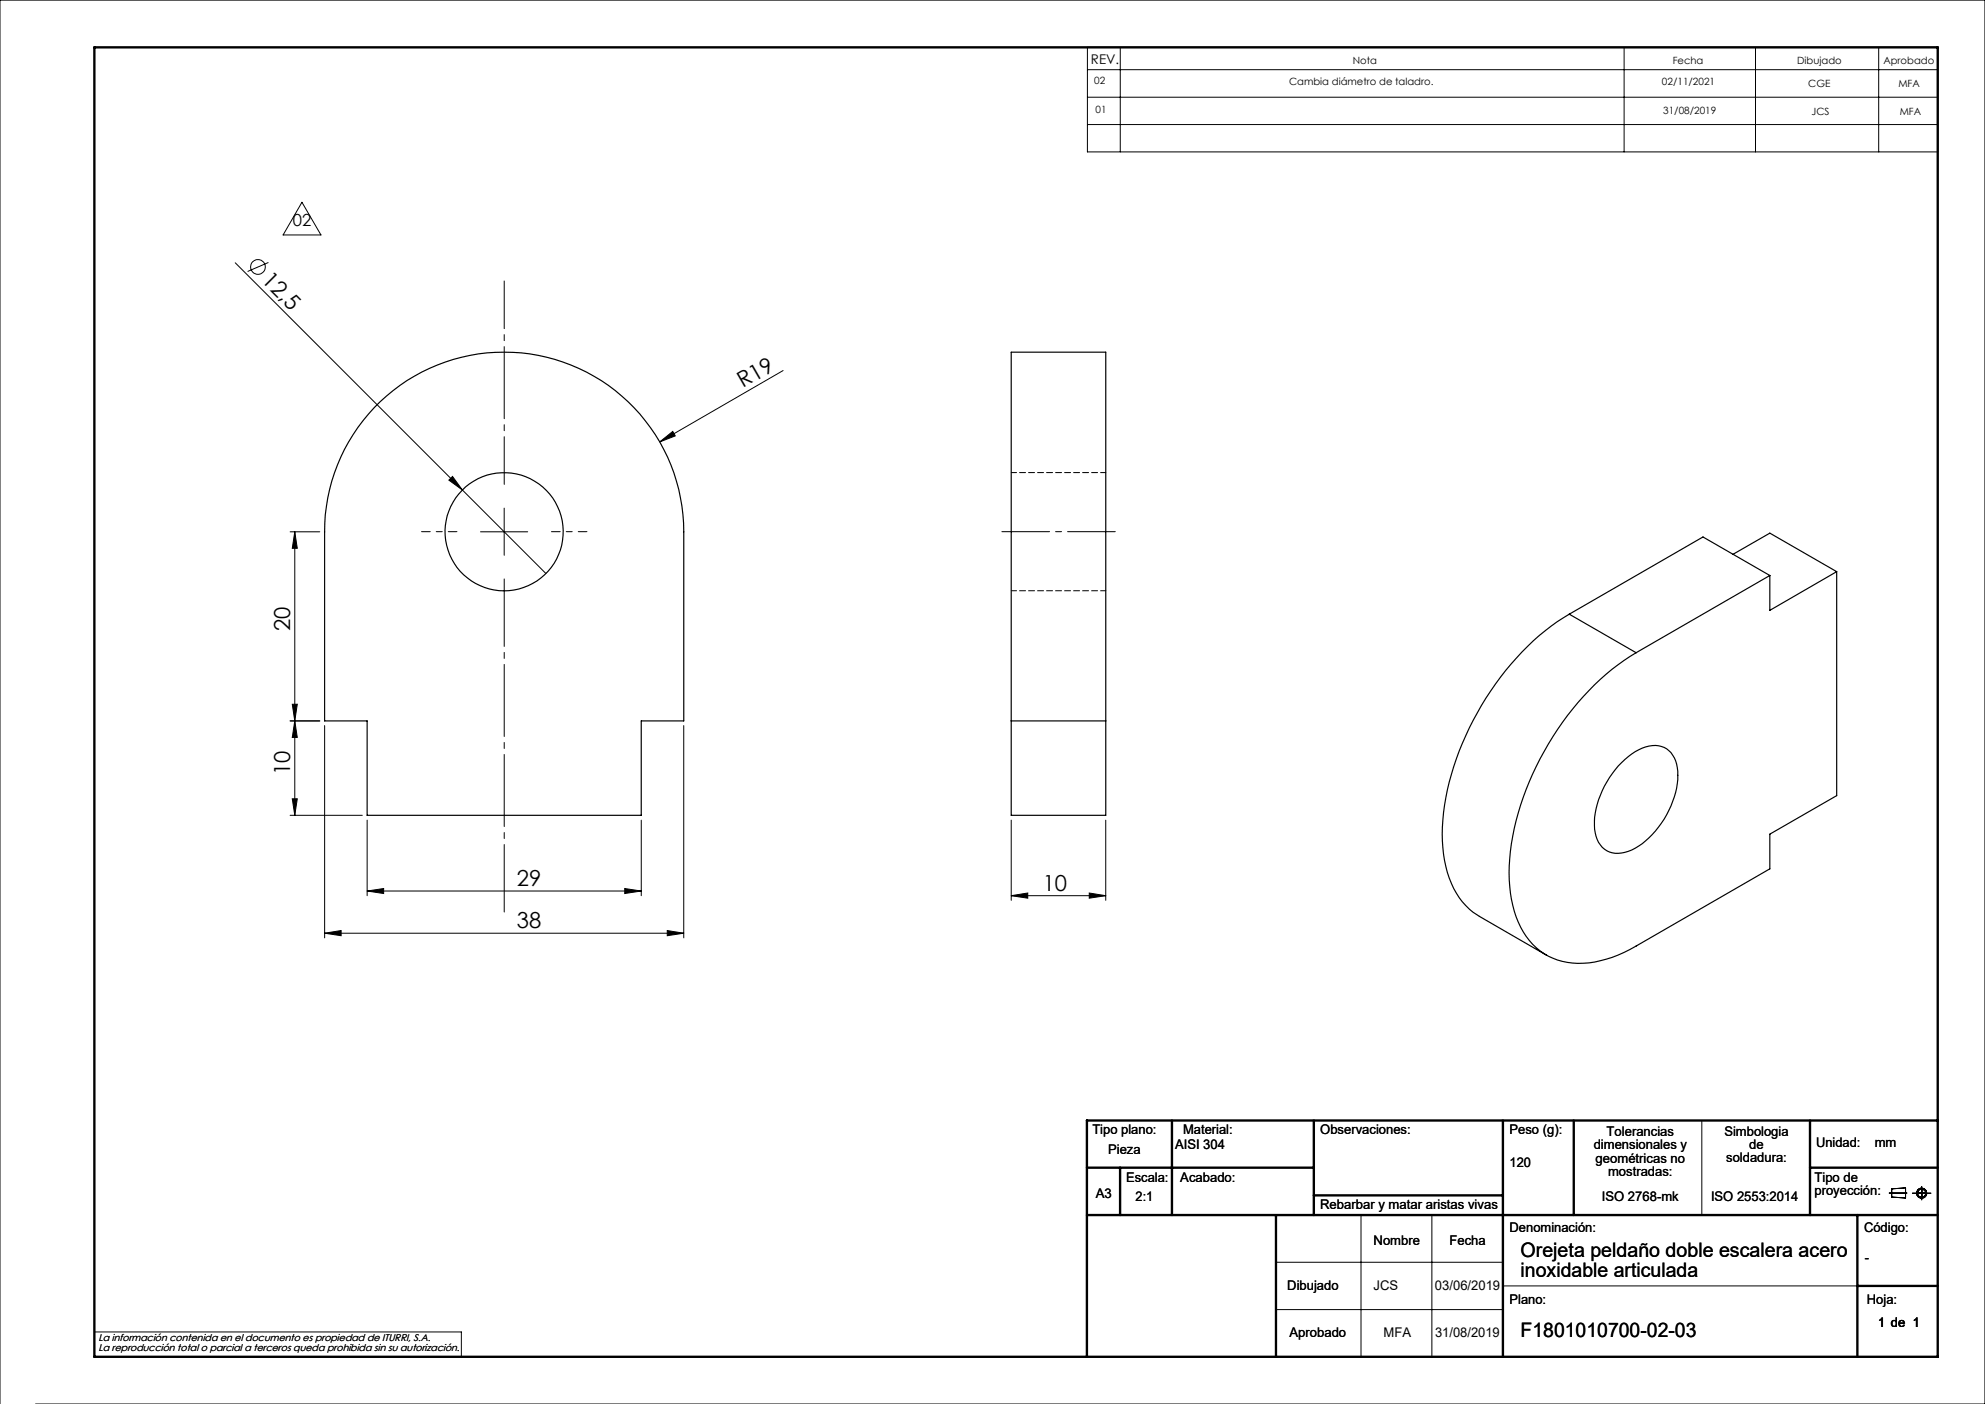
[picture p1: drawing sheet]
<svg xmlns="http://www.w3.org/2000/svg" width="420mm" height="297mm" viewBox="0 0 420 297" stroke-linecap="round" stroke-linejoin="round" font-family="sans-serif">
<g fill="none" stroke="#000" stroke-width=".21">
<path d="M230.1 10h179.9v22.1h-179.9zM230.1 14.7h179.9M237 10v22.1M343.6 10v22.1M371.4 10v22.1M397.5 10v22.1M230.1 20.6h179.9M230.1 26.3h179.9M49.8 55.6l48 48M56.8 55.5l-4.4 1.9M63.9 42.8l4 6.9h-8zM165.7 78.4l-26.1 15.1"/>
<path d="M139.6 93.5l2.7-2.2 .6 .9zM61.4 112.5h6.3M62.4 112.5l.5 3.5h-1.1zM62.4 112.5v60M95 101.6l.7-.8 2.1 2.8zM97.8 103.6l17.7 17.7M101.7 112.5h10M106.7 107.5v10M61.4 152.5h6.3M61.8 149h1.1l-.5 3.5zM62.4 152.5l.5 3.5h-1.1zM68.7 153.5v44.9"/>
<path d="M144.7 153.5v44.9M61.4 172.5h15.3M61.8 169h1.1l-.5 3.5zM77.7 173.5v16M135.7 173.5v16M214 173.5v17M234 173.5v17M68.7 197.4l3.5-.6v1.1zM68.7 197.4h76M77.7 188.5l3.5-.5v1zM77.7 188.5h58M132.2 188l3.5 .5-3.5 .5z"/>
<path d="M141.2 196.8l3.5 .6-3.5 .5zM214 189.5l3.5-.6v1.1zM214 189.5h20M230.5 188.9l3.5 .6-3.5 .5zM360.1 237v20M288 257v30M303 257v30M399.7 252.4h3.8M400.3 251.5l2.9-.2v2.1l-2.9-.2zM404.6 252.4h4M406.6 251v2.8M270 267h48"/>
<path d="M270 277h48M318 272h75M0 297v-297h420v297h-412.5M20 281.8h77.6v5.2"/>
<circle cx="54.6" cy="56.5" r="1.55"/>
<circle cx="406.6" cy="252.4" r=".86"/>
<circle cx="406.6" cy="252.4" r="1.07"/>
</g>
<g fill="none" stroke="#000" stroke-width=".5">
<path d="M20 10h390v277h-390zM248 237v20M278 237v20M318 237v50M333 237v20M383 237v20M410 237h-180v50M230 257h180M230 247h48M237 247v10M270 257v30M278 252.9h40"/>
<path d="M383 247h27M393 257v30M393 272h17"/>
</g>
<path d="M236 112.5h-24" fill="none" stroke="#000" stroke-width=".21" stroke-dasharray="15.2 1.3 1.3 1.3" stroke-dashoffset="5.1"/>
<path d="M96.7 112.5h-7.5M116.7 112.5h7.5" fill="none" stroke="#000" stroke-width=".21" stroke-dasharray="15.2 1.3 1.3 1.3" stroke-dashoffset="13.4"/>
<path d="M106.7 102.5v-43.1" fill="none" stroke="#000" stroke-width=".21" stroke-dasharray="15.2 1.3 1.3 1.3" stroke-dashoffset="5.2"/>
<path d="M106.7 122.5v70.4" fill="none" stroke="#000" stroke-width=".21" stroke-dasharray="15.2 1.3 1.3 1.3" stroke-dashoffset="1"/>
<g fill="#000">
<path d="M139.6 93.5l2.7-2.2 .6 .9zM95 101.6l.7-.8 2.1 2.8z"/>
<path d="M62.4 112.5l.5 3.5h-1.1zM61.8 149h1.1l-.5 3.5z"/>
<path d="M62.4 152.5l.5 3.5h-1.1zM61.8 169h1.1l-.5 3.5z"/>
<path d="M68.7 197.4l3.5-.6v1.1zM141.2 196.8l3.5 .6-3.5 .5z"/>
<path d="M77.7 188.5l3.5-.5v1zM132.2 188l3.5 .5-3.5 .5z"/>
<path d="M230.5 188.9l3.5 .6-3.5 .5zM214 189.5l3.5-.6v1.1z"/>
</g>
<g fill="none" stroke="#000" stroke-width=".25">
<path d="M214 74.5h20v98h-20zM79.2 86.3a38 38 0 0 1 41.6-9.1 38 38 0 0 1 23.9 35.3v40h-9v20h-58v-20h-9v-40a38 38 0 0 1 10.5-26.2zM366.7 117.3l7.8-4.5 14.1 8.1M332 129.9a54.7 54.7 0 0 0-19.4 20.9 53.8 53.8 0 0 0-7.4 27.1 20.7 20.7 0 0 0 5 13.7l1.5 1.4 1.3 .8 14.2 8.2M332 129.9l14.2 8.2M374.5 121.7l-28.3 16.4M374.5 121.7l-14.2-8.1-28.3 16.3M388.6 120.9v47.4l-14.1 8.2v7.3l-28.3 16.3a22.5 22.5 0 0 1-14.6 3.5 13.8 13.8 0 0 1-10.8-9.7 35.2 35.2 0 0 1 0-20.3 61.9 61.9 0 0 1 21.6-33l3.8-2.5M388.6 120.9l-14.1 8.2v-7.4M214 152.5h20M342.4 162a11.4 11.4 0 0 1 7.9-4.3 4.9 4.9 0 0 1 4.6 4.7 18 18 0 0 1-4.6 13.4 12.1 12.1 0 0 1-7.9 4.7 4.7 4.7 0 0 1-4.9-4.3 17.6 17.6 0 0 1 4.3-13.4z"/>
<circle cx="106.7" cy="112.5" r="12.5"/>
</g>
<path d="M234 100h-20M214 125h20" fill="none" stroke="#000" stroke-width=".21" stroke-dasharray="1.3 .6" stroke-dashoffset=".2"/>
<g font-size="4.7">
<text x="55.2" y="59.5" transform="rotate(45 55.2 59.5)">12,5</text>
<text x="157.2" y="82.2" transform="rotate(-30 157.2 82.2)">R19</text>
<text x="61.4" y="133.6" transform="rotate(-90 61.4 133.6)">20</text>
<text x="61.4" y="163.9" transform="rotate(-90 61.4 163.9)">10</text>
<text x="109.4" y="187.5">29</text>
<text x="220.6" y="188.4">10</text>
<text x="109.4" y="196.4">38</text>
</g>
<g font-size="4.2">
<text x="321.7" y="265.9">Orejeta peldaño doble escalera acero</text>
<text x="321.7" y="270.2">inoxidable articulada</text>
<text x="321.7" y="282.8">F1801010700-02-03</text>
</g>
<text font-size="3.5" x="62" y="47.7">02</text>
<g font-size="2.8">
<text x="230.8" y="13.6">REV.</text>
<text x="231.1" y="239.9">Tipo plano:</text>
<text x="250.3" y="239.9">Material:</text>
<text x="279.3" y="239.9">Observaciones:</text>
<text x="319.4" y="239.9">Peso (g):</text>
<text x="234.5" y="244.1">Pieza</text>
<text x="248.6" y="243">AISI 304</text>
<text x="337.2" y="243.1">dimensionales y</text>
<text x="337.6" y="246">geométricas no</text>
<text x="339.9" y="240.3">Tolerancias</text>
<text x="364.9" y="240.2">Simbologia</text>
<text x="365.3" y="245.9">soldadura:</text>
<text x="370.1" y="243">de</text>
<text x="384.2" y="242.7">Unidad:</text>
<text x="396.7" y="242.7">mm</text>
<text x="238.3" y="250">Escala:</text>
<text x="249.7" y="250">Acabado:</text>
<text x="319.4" y="246.9">120</text>
<text x="340.2" y="248.8">mostradas:</text>
<text x="383.9" y="250">Tipo de</text>
<text x="231.9" y="253.4">A3</text>
<text x="240.3" y="254">2:1</text>
<text x="279.3" y="255.7">Rebarbar y matar aristas vivas</text>
<text x="338.9" y="254">ISO 2768-mk</text>
<text x="362" y="254">ISO 2553:2014</text>
<text x="383.9" y="252.8">proyección:</text>
<text x="290.6" y="263.3">Nombre</text>
<text x="306.7" y="263.3">Fecha</text>
<text x="319.4" y="260.6">Denominación:</text>
<text x="394.4" y="260.6">Código:</text>
<text x="394.6" y="266.9">-</text>
<text x="272.4" y="273">Dibujado</text>
<text x="290.6" y="273">JCS</text>
<text x="303.6" y="273">03/06/2019</text>
<text x="319.4" y="275.8">Plano:</text>
<text x="395" y="275.8">Hoja:</text>
<text x="397.4" y="280.6">1 de 1</text>
<text x="272.8" y="282.8">Aprobado</text>
<text x="292.7" y="282.8">MFA</text>
<text x="303.6" y="282.8">31/08/2019</text>
</g>
<g font-size="2.1">
<text x="231.5" y="17.8">02</text>
<text x="272.8" y="17.9">Cambia diámetro de taladro.</text>
<text x="286.2" y="13.6">Nota</text>
<text x="353.9" y="13.6">Fecha</text>
<text x="380.3" y="13.6">Dibujado</text>
<text x="398.5" y="13.6">Aprobado</text>
<text x="231.8" y="23.9">01</text>
<text x="351.7" y="18">02/11/2021</text>
<text x="382.6" y="18.3">CGE</text>
<text x="401.7" y="18.3">MFA</text>
<text x="351.9" y="24">31/08/2019</text>
<text x="383.3" y="24.3">JCS</text>
<text x="401.9" y="24.3">MFA</text>
<text x="20.8" y="283.7">La información contenida en el documento es propiedad de ITURRI, S.A.</text>
<text x="20.8" y="285.7">La reproducción total o parcial a terceros queda prohibida sin su autorización.</text>
</g>
</svg>
